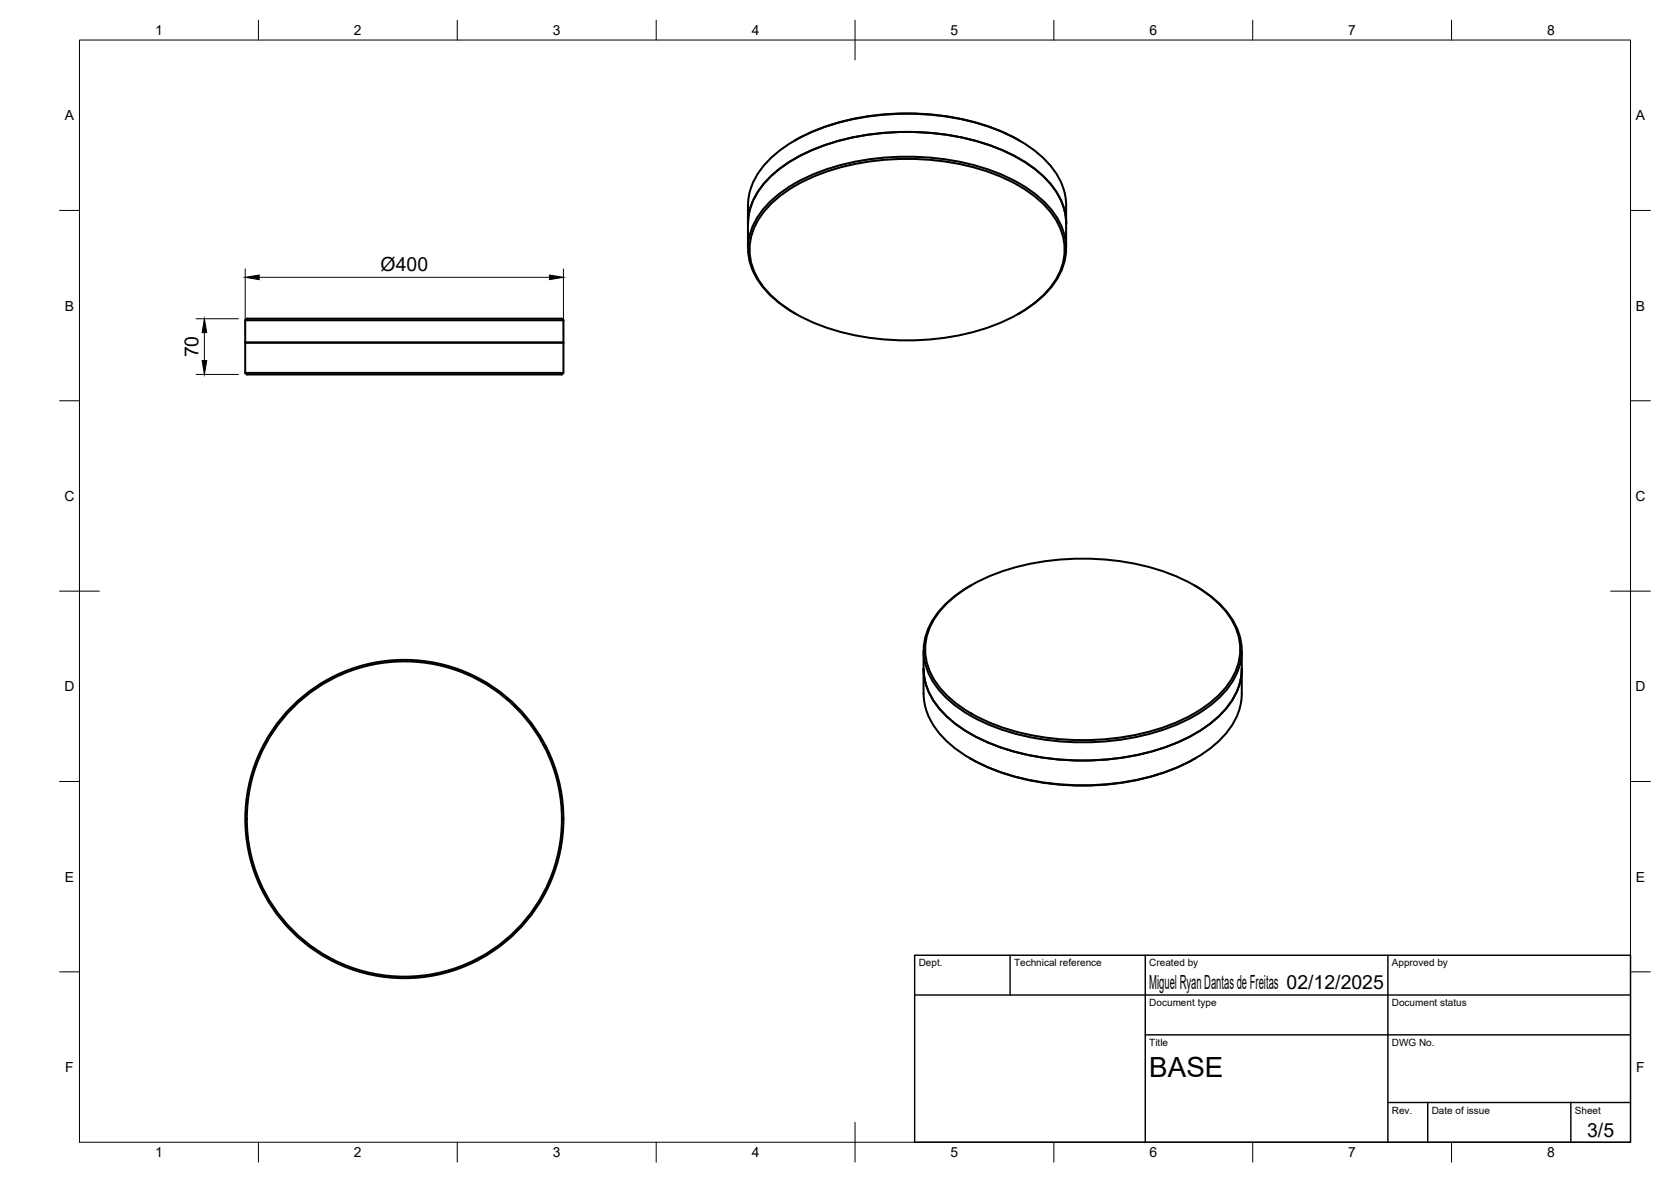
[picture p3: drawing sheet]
<svg xmlns="http://www.w3.org/2000/svg" width="420mm" height="297mm" viewBox="0 0 420 297" stroke-linecap="round" stroke-linejoin="round" font-family="sans-serif">
<!-- layer: Visible -->
<g fill="none" stroke="#000" stroke-width=".51">
<path d="M256.2 35.2l.3 .2M256.2 35.2a60.1 60.1 0 0 0-35.5-6.3 53.2 53.2 0 0 0-21 6.5M188.1 56.2a16.6 16.6 0 0 1 5.9-12.1 44.1 44.1 0 0 1 23-10.1 64 64 0 0 1 36.4 4.4 27.6 27.6 0 0 1 13.1 11.4 14.2 14.2 0 0 1 1.6 6.4M193.2 51.9a40.2 40.2 0 0 1 20-10.3 64.8 64.8 0 0 1 38.8 3 29.3 29.3 0 0 1 13.3 10.3 14.2 14.2 0 0 1-1.1 17.2 34 34 0 0 1-16.6 10.5 64.8 64.8 0 0 1-43.5-1.7 29.3 29.3 0 0 1-13.2-10.3 14.2 14.2 0 0 1 1-17.2zM188.1 62.4v-10.8a16.6 16.6 0 0 1 5.9-12 44.1 44.1 0 0 1 23-10.1 64 64 0 0 1 36.4 4.3 27.6 27.6 0 0 1 13.1 11.4 14.2 14.2 0 0 1 1.6 6.4v10.8M199.7 78.7l.3 .1M199.7 78.6a23.1 23.1 0 0 1-10.8-11.5 14.9 14.9 0 0 1 4-15.6 40.6 40.6 0 0 1 20.2-10.4 65.4 65.4 0 0 1 39.1 2.9 29.7 29.7 0 0 1 13.4 10.5 14.3 14.3 0 0 1-1 17.3 28.5 28.5 0 0 1-8.4 7M61.7 80.5h80M61.7 86.1h80M61.7 93.7h80M61.7 86.1v7.6M141.7 80.5l-.4-.4h-79.2l-.4 .4v5.6"/>
<path d="M141.7 86.1v7.6l-.4 .4h-79.2l-.4-.4M141.7 80.5v5.6M237.3 152.4a40.2 40.2 0 0 1 20-10.3 64.8 64.8 0 0 1 38.9 2.9 29.3 29.3 0 0 1 13.3 10.4 14.2 14.2 0 0 1-1.1 17.1 34 34 0 0 1-16.6 10.5 64.8 64.8 0 0 1-43.5-1.6 29.3 29.3 0 0 1-13.3-10.4 14.2 14.2 0 0 1 1.1-17.1zM244.1 147.1a24.1 24.1 0 0 0-11 11.7 14.9 14.9 0 0 0 3.9 15.6 40.6 40.6 0 0 0 20.2 10.5 65.4 65.4 0 0 0 39.2-3 29.7 29.7 0 0 0 13.4-10.4 14.3 14.3 0 0 0-1-17.3 27.2 27.2 0 0 0-8.2-6.9M300.3 147.1l.3 .2M232.2 163.5v10.8M232.2 168.1a16.6 16.6 0 0 0 6 12.1 44.1 44.1 0 0 0 23 10 64 64 0 0 0 36.3-4.3 27.6 27.6 0 0 0 13.2-11.4 14.2 14.2 0 0 0 1.5-6.4M312.2 163.5v10.8a16.6 16.6 0 0 1-5.9 12.1 44.1 44.1 0 0 1-23 10 64 64 0 0 1-36.4-4.3 27.6 27.6 0 0 1-13.1-11.4 14.2 14.2 0 0 1-1.6-6.4M243.8 190.5l.3 .2M244.1 190.7a60.1 60.1 0 0 0 35.5 6.3 53.8 53.8 0 0 0 20.8-6.3M300.6 190.5l-.3 .2"/>
<circle cx="101.7" cy="205.8" r="40"/>
<circle cx="101.7" cy="205.8" r="39.6"/>
</g>
<!-- layer: BORDER -->
<g fill="none" stroke="#000" stroke-width=".25">
<path d="M20 10.1h390v276.9h-390zM65 5.1v5M115 5.1v5M165 5.1v5M215 5.1v10M265 5.1v5M315 5.1v5M365 5.1v5M15 52.9h5M410 52.9h5M15 100.7h5M410 100.7h5"/>
<path d="M15 148.6h10M405 148.6h10M15 196.4h5M410 196.4h5M15 244.2h5M410 244.2h5M65 287v5M115 287v5M165 287v5M215 282.1v9.9M265 287v5M315 287v5"/>
<path d="M365 287v5"/>
</g>
<!-- layer: TITLEBLOCK -->
<path d="M230 240.1h180v46.9h-180zM230 250h180M254 240.1v9.9M288 240.1v46.9M349 240.1v46.9M288 260.1h122M349 277.1h61M359 277.1v9.9M395 277.1v9.9" fill="none" stroke="#000" stroke-width=".36"/>
<!-- layer: FD_Dimensions -->
<path d="M61.7 67.6v16.4M65.2 69.7h73M141.7 67.6v16.4M49.3 94.1h10.7M49.3 80.1h10.7M51.4 83.6v7" fill="none" stroke="#000" stroke-width=".25"/>
<path d="M61.7 69.7l3.5-.6v1.2zM138.2 69.1l3.5 .6-3.5 .6zM50.8 90.6h1.2l-.6 3.5zM51.4 80.1l.6 3.5h-1.2z" fill="#000" stroke="#000" stroke-width=".25"/>
<text font-size="7" x="289" y="270.6">BASE</text>
<g font-size="4.9">
<text x="95.7" y="68.1">Ø400</text>
<text x="49.9" y="89.8" transform="rotate(-90 49.9 89.8)">70</text>
<text x="289" y="248.5">Miguel Ryan Dantas de Freitas 02/12/2025</text>
<text x="399.1" y="285.7">3/5</text>
</g>
<g font-size="3.5">
<text x="39" y="8.8">1</text>
<text x="89" y="8.8">2</text>
<text x="139" y="8.8">3</text>
<text x="189" y="8.8">4</text>
<text x="239" y="8.8">5</text>
<text x="289" y="8.8">6</text>
<text x="339" y="8.8">7</text>
<text x="389" y="8.8">8</text>
<text x="16.3" y="30.2">A</text>
<text x="411.3" y="30.2">A</text>
<text x="16.3" y="78">B</text>
<text x="411.3" y="78">B</text>
<text x="16.2" y="125.9">C</text>
<text x="411.2" y="125.9">C</text>
<text x="16.2" y="173.7">D</text>
<text x="411.2" y="173.7">D</text>
<text x="16.3" y="221.6">E</text>
<text x="411.3" y="221.6">E</text>
<text x="16.4" y="269.4">F</text>
<text x="411.4" y="269.4">F</text>
<text x="39" y="290.8">1</text>
<text x="89" y="290.8">2</text>
<text x="139" y="290.8">3</text>
<text x="189" y="290.8">4</text>
<text x="239" y="290.8">5</text>
<text x="289" y="290.8">6</text>
<text x="339" y="290.8">7</text>
<text x="389" y="290.8">8</text>
</g>
<g font-size="2.5">
<text x="231" y="242.9">Dept.</text>
<text x="255" y="242.9">Technical reference</text>
<text x="289" y="242.9">Created by</text>
<text x="350" y="242.9">Approved by</text>
<text x="289" y="252.8">Document type</text>
<text x="350" y="252.8">Document status</text>
<text x="289" y="262.9">Title</text>
<text x="350" y="262.9">DWG No.</text>
<text x="350" y="279.9">Rev.</text>
<text x="360" y="279.9">Date of issue</text>
<text x="396" y="279.9">Sheet</text>
</g>
</svg>
